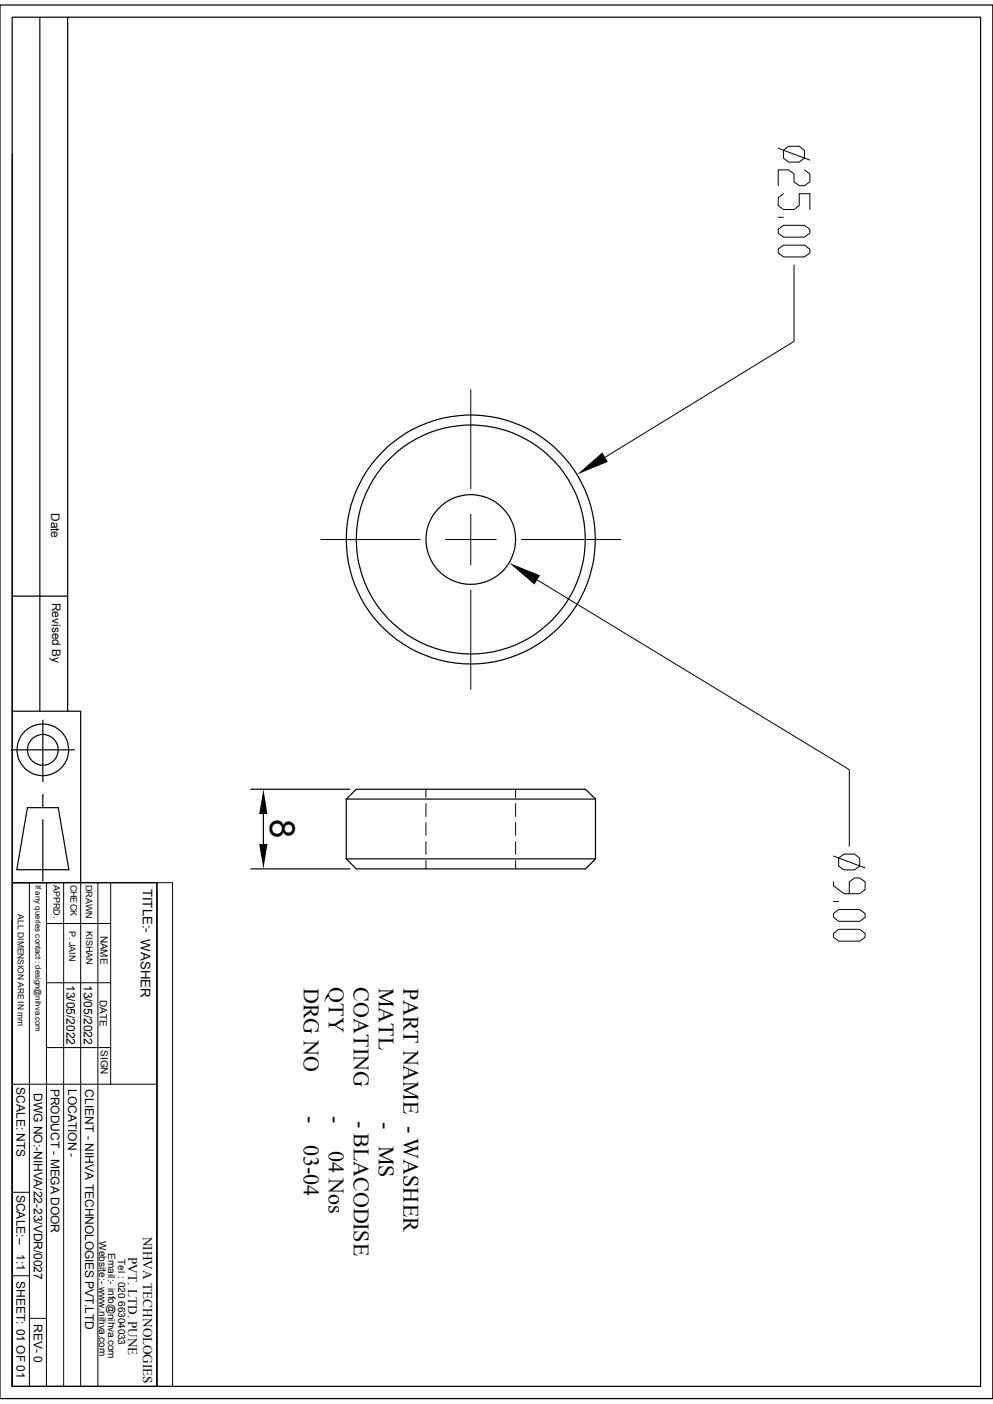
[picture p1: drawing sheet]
<svg xmlns="http://www.w3.org/2000/svg" width="210mm" height="297mm" viewBox="0 0 210 297" stroke-linecap="round" stroke-linejoin="round" font-family="sans-serif">
<g fill="none" stroke="#000" stroke-width=".25">
<path d="M0 1.1h210v294.8h-210zM2.6 3.6h204.8v289.7h-204.8zM8.4 3.6v146.9M14.3 3.6v146.9M2.6 32.6v117.9h14.5v36.2M2.6 126.1h11.7M2.4 158.6h13.3M2.6 150.5v36.2M9.1 152.4v13M5.8 170.9h6.5l2.3 13.1h-11zM9.1 173.4v13M9.1 168v2.7"/>
<path d="M53 167h21M55.7 172.2v6.4M73.2 169h52.7M73.2 169l2.2-2h48.4l2.1 2M73.2 169v12.7M125.9 169v12.7l-2.1 2.1h-48.4l-2.2-2.1M2.6 186.7h30.6v106.6h-30.6zM2.6 194.8v98.5M53 183.8h21M73.2 181.7h52.7"/>
<circle cx="99.6" cy="114.1" r="9.5"/>
<circle cx="99.6" cy="114.1" r="24.2"/>
<circle cx="99.6" cy="114.1" r="26.3"/>
<circle cx="9.1" cy="158.6" r="5.5"/>
<circle cx="9.1" cy="158.6" r="3.3"/>
</g>
<g fill="none" stroke="#000" stroke-width=".21">
<path d="M164.6 31.4l6.7 2.5M165.7 31.8l1.1-.9h2.2l1.1 .9v1.6l-1.1 .9h-2.2l-1.1-.9zM170.1 35.9l1.2 .9v1.7l-1.2 .8h-1.1l-1.1-.8v-1.7l-1.1-.9h-2.2v3.4M164.6 48.5l1.1-.8h4.4l1.2 .8v.8l-1.2 .9h-4.4l-1.1-.9zM164.6 52.7l1.1-.8h4.4l1.2 .8v.8l-1.2 .9h-4.4l-1.1-.9zM164.6 46h1.1M165.7 41l-1.1 .8v1.7l1.1 .8h2.2l1.1-.8v-2.5h2.3v3.3M167.9 56v16.2l-39.9 24.5M99.6 82.4v21M67.9 114.1h21M94.2 114.1h5.4v5.4M99.6 108.8v5.3h5.3"/>
<path d="M110.3 114.1h21M99.6 124.8v21M113.6 122.7l66 40.1v16.2M90.1 167v1.7M90.1 170v2.7M90.1 174v2.7M90.1 178.1v2.6M109.1 170v2.7M109.1 174v2.7M109.1 178.1v2.6M109.1 167v1.7M2.6 186.7h30.6"/>
<path d="M6.2 186.7v106.6M9.8 195.4h13.6M9.8 186.7v106.6M13.5 186.7v106.6M17.1 186.7v106.6M20.7 186.7v106.6M23.4 186.7v42.7M33.2 186.7h3.3v106.6h-3.3zM33.2 188.6v104.7M90.1 182.1v1.7M109.1 182.1v1.7M176.3 181.1l6.7 2.5"/>
<path d="M176.3 190.7h1.1M176.3 193.3l1.1-.9h4.4l1.2 .9v.8l-1.2 .8h-4.4l-1.1-.8zM176.3 197.4l1.1-.8h4.4l1.2 .8v.8l-1.2 .9h-4.4l-1.1-.9zM176.3 186.6v.8l2.2 1.7h3.3l1.2-.9v-1.6l-1.2-.9h-1.1l-1.1 .9v2.5M177.4 181.5l1.1-.8h2.2l1.1 .8v1.7l-1.1 .8h-2.2l-1.1-.8zM9.8 207.9h13.6M2.6 229.4h30.6M9.8 221.6h13.6M2.6 252.2h3.6M2.6 269.9h3.6M6.2 278.9h3.6"/>
</g>
<path d="M122 100.4l5.4-4.7 1.2 2zM107.7 119.1l6.5 2.6-1.2 2zM54.8 178.6h1.8l-.9 5.2zM55.7 167l.9 5.2h-1.8z" fill="#000"/>
<text font-size="7.4" x="57.1" y="173.4" transform="rotate(90 57.1 173.4)">8</text>
<g font-size="4.7">
<text x="64.3" y="208.9" transform="rotate(90 64.3 208.9)">DRG NO</text>
<text x="69.6" y="208.8" transform="rotate(90 69.6 208.8)">QTY</text>
<text x="74.8" y="208.8" transform="rotate(90 74.8 208.8)">COATING</text>
<text x="80.1" y="208.9" transform="rotate(90 80.1 208.9)">MATL</text>
<text x="85.3" y="208.9" transform="rotate(90 85.3 208.9)">PART NAME - WASHER</text>
<text x="64.3" y="236.2" transform="rotate(90 64.3 236.2)">-</text>
<text x="69.6" y="236.2" transform="rotate(90 69.6 236.2)">-</text>
<text x="74.8" y="237" transform="rotate(90 74.8 237)">- BLACODISE</text>
<text x="80.1" y="237.3" transform="rotate(90 80.1 237.3)">-</text>
<text x="64.3" y="242.3" transform="rotate(90 64.3 242.3)">03-04</text>
<text x="69.6" y="243.4" transform="rotate(90 69.6 243.4)">04 Nos</text>
<text x="80.1" y="242.4" transform="rotate(90 80.1 242.4)">MS</text>
</g>
<g font-size="2.8">
<text x="30.2" y="188" transform="rotate(90 30.2 188)">TITLE:- WASHER</text>
<text x="30.3" y="261.6" transform="rotate(90 30.3 261.6)">NIHVA TECHNOLOGIES</text>
<text x="27.1" y="265.9" transform="rotate(90 27.1 265.9)">PVT. LTD. PUNE</text>
</g>
<g font-size="2.5">
<text x="10.8" y="108.5" transform="rotate(90 10.8 108.5)">Date</text>
<text x="11" y="127.5" transform="rotate(90 11 127.5)">Revised By</text>
<text x="14.1" y="208.4" transform="rotate(90 14.1 208.4)">13/05/2022</text>
<text x="17.7" y="208.3" transform="rotate(90 17.7 208.3)">13/05/2022</text>
<text x="3.5" y="230" transform="rotate(90 3.5 230)">SCALE: NTS</text>
<text x="7.2" y="231.2" transform="rotate(90 7.2 231.2)">DWG NO:-NIHVA/22-23/VDR/0027</text>
<text x="10.8" y="230.3" transform="rotate(90 10.8 230.3)">PRODUCT - MEGA DOOR</text>
<text x="14.4" y="230.3" transform="rotate(90 14.4 230.3)">LOCATION -</text>
<text x="18" y="230.4" transform="rotate(90 18 230.4)">CLIENT - NIHVA TECHNOLOGIES PVT.LTD</text>
<text x="3.5" y="252.7" transform="rotate(90 3.5 252.7)">SCALE:--</text>
<text x="3.5" y="265.3" transform="rotate(90 3.5 265.3)">1:1</text>
<text x="3.5" y="271" transform="rotate(90 3.5 271)">SHEET: 01 OF 01</text>
<text x="7.2" y="280" transform="rotate(90 7.2 280)">REV- 0</text>
</g>
<g font-size="2.1">
<text x="21.3" y="197.9" transform="rotate(90 21.3 197.9)">NAME</text>
<text x="21.1" y="211.5" transform="rotate(90 21.1 211.5)">DATE</text>
<text x="21.3" y="222.1" transform="rotate(90 21.3 222.1)">SIGN</text>
<text x="21" y="262.6" transform="rotate(90 21 262.6)">Website:- www.nihva.com</text>
<text x="22.9" y="265" transform="rotate(90 22.9 265)">Email:- info@nihva.com</text>
<text x="25" y="266.3" transform="rotate(90 25 266.3)">Tel : 020 66304033</text>
</g>
<g font-size="1.9">
<text x="11.3" y="187.2" transform="rotate(90 11.3 187.2)">APPRD.</text>
<text x="14.9" y="187.1" transform="rotate(90 14.9 187.1)">CHECK</text>
<text x="18.1" y="187.2" transform="rotate(90 18.1 187.2)">DRAWN</text>
<text x="14.6" y="196.9" transform="rotate(90 14.6 196.9)">P. JAIN</text>
<text x="18.2" y="197" transform="rotate(90 18.2 197)">KISHAN</text>
</g>
<text font-size="1.8" x="3.8" y="193.4" transform="rotate(90 3.8 193.4)">ALL DIMENSION ARE IN mm</text>
<text font-size="1.7" x="7.5" y="187.2" transform="rotate(90 7.5 187.2)">If any queries contact : design@nihva.com</text>
</svg>
